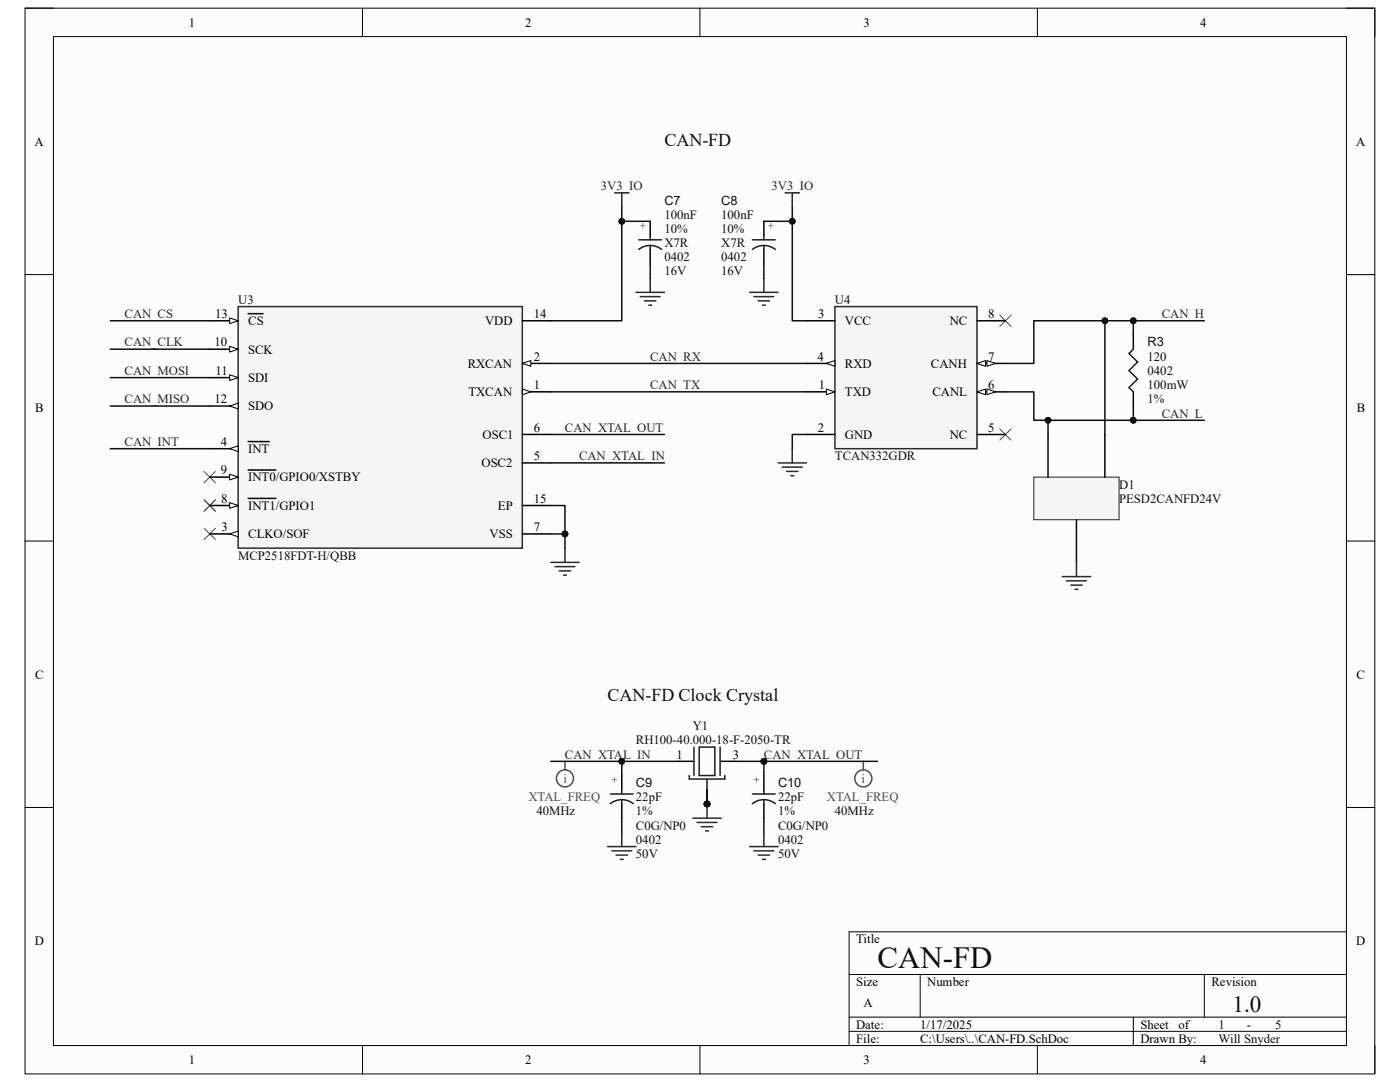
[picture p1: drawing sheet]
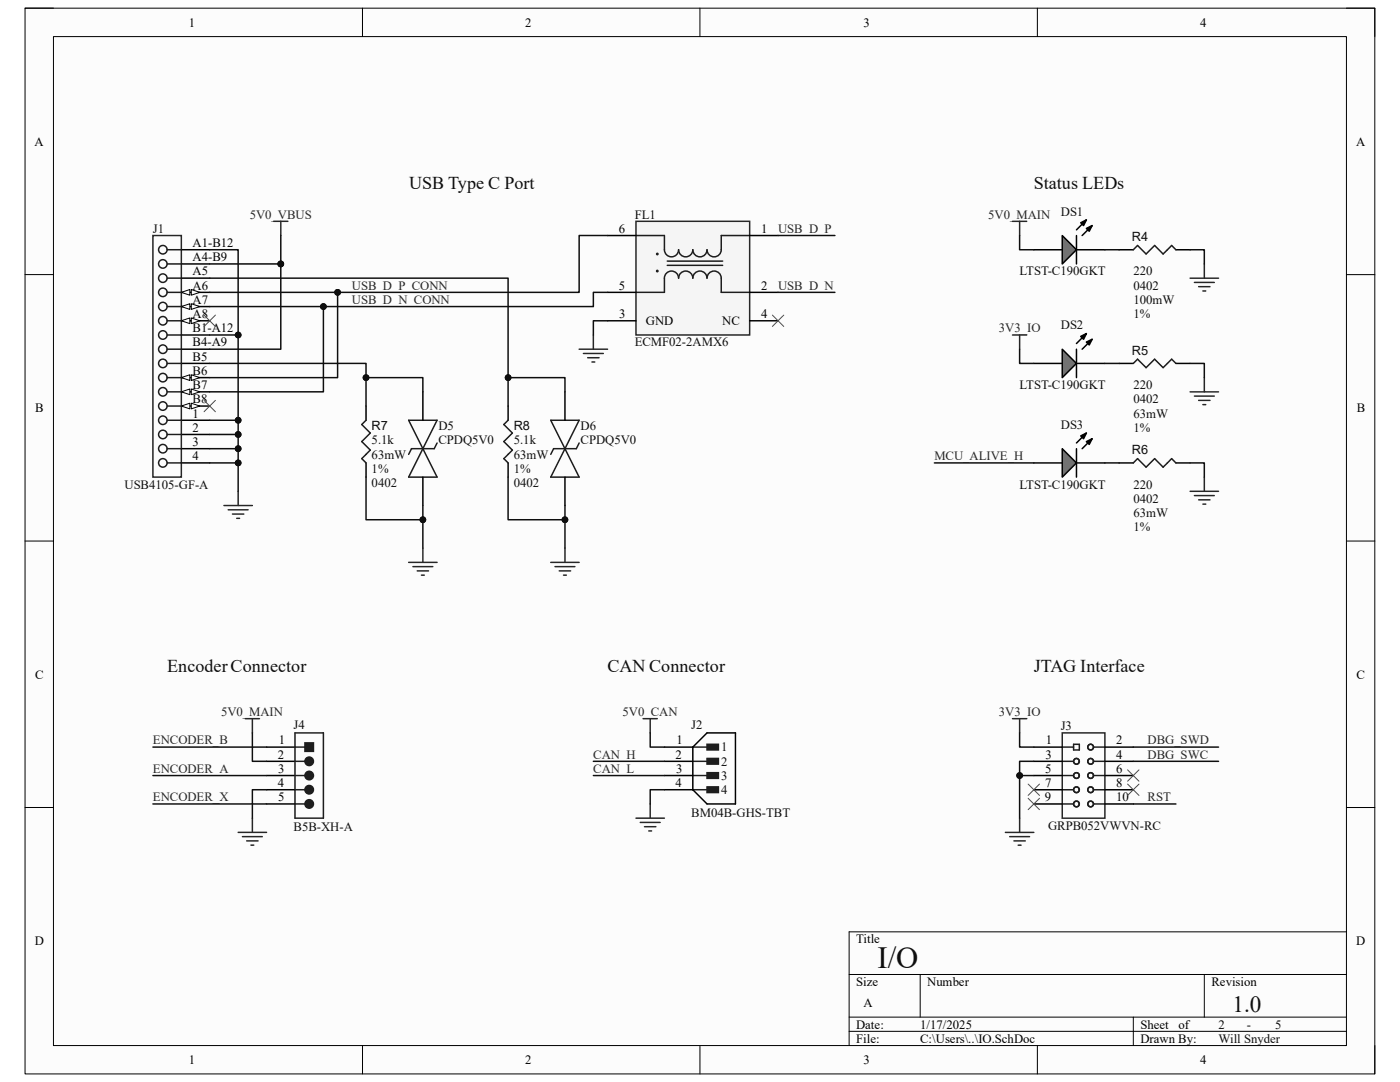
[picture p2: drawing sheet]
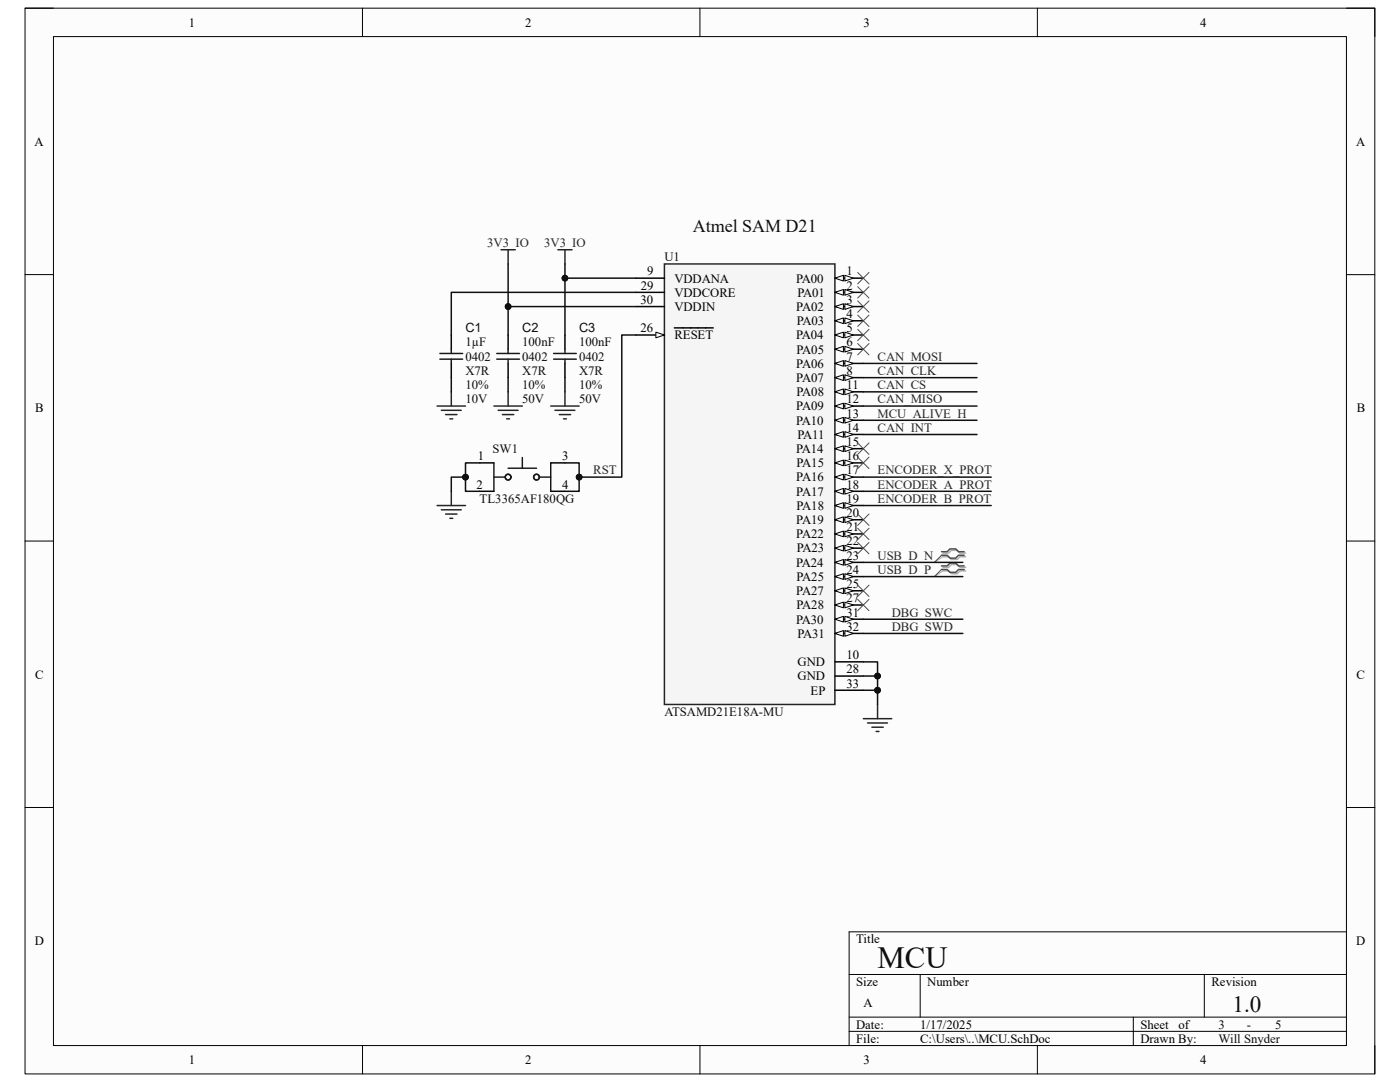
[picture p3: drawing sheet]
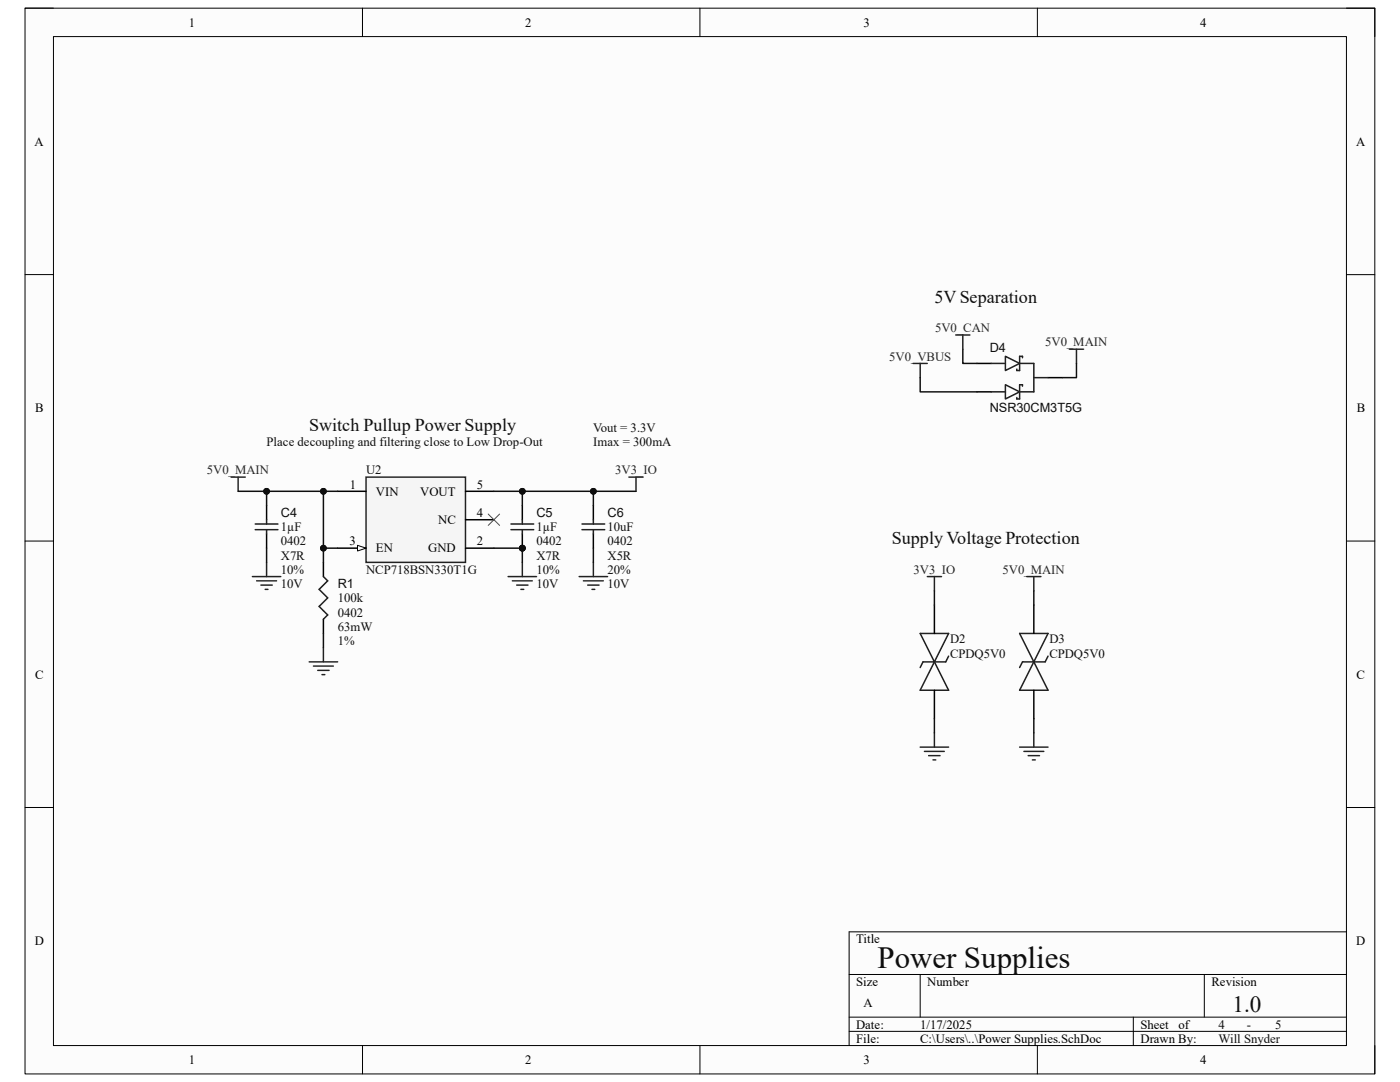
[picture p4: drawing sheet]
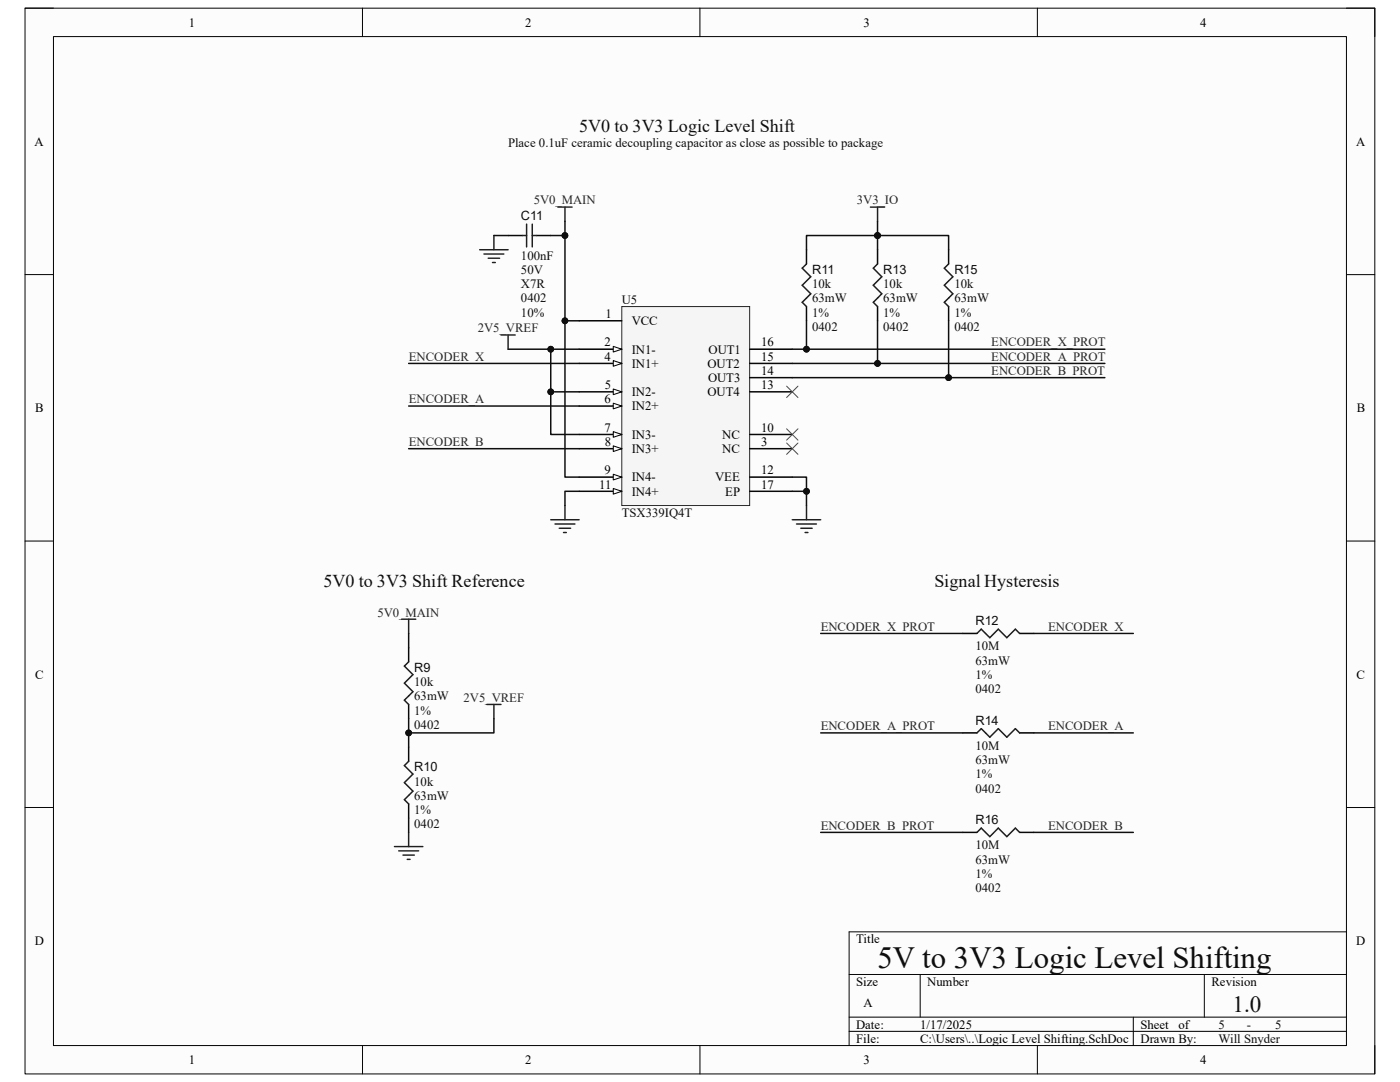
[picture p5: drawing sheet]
# Altium project AMT103 Encoder Interface.PrjPcb
5 sheets, 47 parts. Net scope: global (net labels, ports and power ports of the same name join across sheets).
Board file: AMT103 Encoder Interface.PcbDoc
Sheets:
  CAN-FD.SchDoc
  IO.SchDoc
  MCU.SchDoc
  Power Supplies.SchDoc
  Logic Level Shifting.SchDoc

## Sheet CAN-FD.SchDoc
size A; Engineer: Will Snyder; Revision: 1.0; SheetNumber: 1; SheetTotal: 5; DocumentTitle: CAN-FD

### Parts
C7  value 100nF  Tolerance: 10%  Capacitor Type: X7R  Case/Package: 0402  Voltage Rating: 16V  [CAPC1005X56X25LL10T15]  (hidden comment: Capacitor 0.1 uF +/- 5% 16 V 0402)
C8  value 100nF  Tolerance: 10%  Capacitor Type: X7R  Case/Package: 0402  Voltage Rating: 16V  [CAPC1005X56X25LL10T15]  (hidden comment: Capacitor 0.1 uF +/- 5% 16 V 0402)
C9  value 22pF  Tolerance: 1%  Capacitor Type: C0G/NP0  Case/Package: 0402  Voltage Rating: 50V  [CAPC1005X56X25LL10T15]  (hidden comment: Capacitor 0.1 uF +/- 5% 16 V 0402)
C10  value 22pF  Tolerance: 1%  Capacitor Type: C0G/NP0  Case/Package: 0402  Voltage Rating: 50V  [CAPC1005X56X25LL10T15]  (hidden comment: Capacitor 0.1 uF +/- 5% 16 V 0402)
D1  PESD2CANFD24V  [SOT95P230X110-3N]
R3  value 120  Case/Package: 0402  Power: 100mW  Tolerance: 1%  [FP-ERJ2RK-IPC_B]  (hidden comment: ERJ-2RKF3002X)
U3  MCP2518FDT-H/QBB  [FP-C04-21361-IPC_A]
U4  TCAN332GDR  [Copy of SOIC127P599X175-8N]
Y1  RH100-40.000-18-F-2050-TR  [XTAL_RH100-40.000-18-F-2050-TR]

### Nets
3V3_IO: C7.1 C8.1 U3.14(VDD) U4.3(VCC)
GND: C7.2 C8.2 C9.2 C10.2 D1.3(CC) U3.7(VSS) U3.15(EP) U4.2(GND) Y1.2(GND) Y1.4(GND)
CAN_CLK: U3.10(SCK)
CAN_CS: U3.13(~{CS})
CAN_H: D1.1(K1) R3.1 U4.7(CANH)
CAN_INT: U3.4(~{INT})
CAN_L: D1.2(K2) R3.2 U4.6(CANL)
CAN_MISO: U3.12(SDO)
CAN_MOSI: U3.11(SDI)
CAN_RX: U3.2(RXCAN) U4.4(RXD)
CAN_TX: U3.1(TXCAN) U4.1(TXD)
CAN_XTAL_IN: C9.1 U3.5(OSC2) Y1.1
CAN_XTAL_OUT: C10.1 U3.6(OSC1) Y1.3

Not connected (* = marked no-connect by the designer): U3 3(CLKO/SOF)* 8(~{INT1}/GPIO1)* 9(~{INT0}/GPIO0/XSTBY)*; U4 5(NC)* 8(NC)*

### Layout directives
Frequency: 40MHz: CAN_XTAL_IN, CAN_XTAL_OUT

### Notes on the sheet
- CAN-FD
- CAN-FD Clock Crystal
- -

## Sheet IO.SchDoc
size A; Engineer: Will Snyder; Revision: 1.0; SheetNumber: 2; SheetTotal: 5; DocumentTitle: I/O

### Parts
D5  CPDQ5V0  [MBTB-D-SOD-923F-IMP-0402]
D6  CPDQ5V0  [MBTB-D-SOD-923F-IMP-0402]
DS1  LTST-C190GKT  [LTST-C190GKT_V]
DS2  LTST-C190GKT  [LTST-C190GKT_V]
DS3  LTST-C190GKT  [LTST-C190GKT_V]
FL1  ECMF02-2AMX6  [FP-QFN-6L-IPC_A]
J1  USB4105-GF-A  [FP-USB4105-GF-A-MFG]
J2  BM04B-GHS-TBT  [FP-BM04B-GHS-TBT_LF_SN-MFG]
J3  GRPB052VWVN-RC  [SULLINS_GRPB052VWVN-RC]
J4  B5B-XH-A  [JST_B5B-XH-A]
R4  value 220  Case/Package: 0402  Tolerance: 1%  Power: 100mW  [RESC1005X40X25NL05T05]  (hidden comment: ERJ-2RKF1430X)
R5  value 220  Tolerance: 1%  Power: 63mW  Case/Package: 0402  [RESC1005X40X25NL05T05]  (hidden comment: CRCW040259R0FKED)
R6  value 220  Tolerance: 1%  Power: 63mW  Case/Package: 0402  [RESC1005X40X25NL05T05]  (hidden comment: CRCW040259R0FKED)
R7  value 5.1k  Power: 63mW  Tolerance: 1%  Case/Package: 0402  [RESC1005X40X25NL05T05]  (hidden comment: MCS04020C5101FE000)
R8  value 5.1k  Power: 63mW  Tolerance: 1%  Case/Package: 0402  [RESC1005X40X25NL05T05]  (hidden comment: MCS04020C5101FE000)

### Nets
3V3_IO: DS2.1(A) J3.1
5V0_CAN: J2.1
5V0_MAIN: DS1.1(A) J4.2
5V0_VBUS: J1.A4-B9(VBUS) J1.B4-A9(VBUS)
GND: D5.2(A) D6.2(A) FL1.3(GND) J1.1(MNT_1) J1.2(MNT_2) J1.3(MNT_3) J1.4(MNT_4) J1.A1-B12(GND) J1.B1-A12(GND) J2.4 J3.3 J3.5 J4.4 R4.2 R5.2 R6.2 R7.2 R8.2
CAN_H: J2.2
CAN_L: J2.3
DBG_SWC: J3.4
DBG_SWD: J3.2
ENCODER_A: J4.3
ENCODER_B: J4.1
ENCODER_X: J4.5
MCU_ALIVE_H: DS3.1(A)
RST: J3.10
USB_D_N: FL1.2(D-)
USB_D_N_CONN: FL1.5(D-) J1.A7(Dn1) J1.B7(Dn2)
USB_D_P: FL1.1(D+)
USB_D_P_CONN: FL1.6(D+) J1.A6(Dp1) J1.B6(Dp2)
NetD5_1: D5.1(K) J1.B5(CC2) R7.1
NetD6_1: D6.1(K) J1.A5(CC1) R8.1
NetDS1_2: DS1.2(K) R4.1
NetDS2_2: DS2.2(K) R5.1
NetDS3_2: DS3.2(K) R6.1

Not connected (* = marked no-connect by the designer): FL1 4(NC)*; J1 A8(SBU1)* B8(SBU2)*; J3 6* 7* 8* 9*

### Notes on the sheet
- USB Type C Port
- Status LEDs
- Encoder Connector
- CAN Connector
- JTAG Interface
- -

## Sheet MCU.SchDoc
size A; Engineer: Will Snyder; Revision: 1.0; SheetNumber: 3; SheetTotal: 5; DocumentTitle: MCU

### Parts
C1  value 1µF  Case/Package: 0402  Voltage Rating: 10V  Capacitor Type: X7R  Tolerance: 10%  [CAPC1005X55X30NL05T10]  (hidden comment: GRM155Z71A105KE01D)
C2  value 100nF  Voltage Rating: 50V  Capacitor Type: X7R  Case/Package: 0402  Tolerance: 10%  [CAPC1005X55X30NL05T10]  (hidden comment: 04025C104KAT4A)
C3  value 100nF  Voltage Rating: 50V  Capacitor Type: X7R  Case/Package: 0402  Tolerance: 10%  [CAPC1005X55X30NL05T10]  (hidden comment: 04025C104KAT4A)
SW1  TL3365AF180QG  [SW_TL3365AF180QG]
U1  ATSAMD21E18A-MU  [FP-PG-IPC_A]

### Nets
3V3_IO: C2.1 C3.1 U1.9(VDDANA) U1.30(VDDIN)
GND: C1.2 C2.2 C3.2 SW1.1 SW1.2 U1.10(GND) U1.28(GND) U1.33(EP)
CAN_CLK: U1.8(PA07)
CAN_CS: U1.11(PA08)
CAN_INT: U1.14(PA11)
CAN_MISO: U1.12(PA09)
CAN_MOSI: U1.7(PA06)
DBG_SWC: U1.31(PA30)
DBG_SWD: U1.32(PA31)
ENCODER_A_PROT: U1.18(PA17)
ENCODER_B_PROT: U1.19(PA18)
ENCODER_X_PROT: U1.17(PA16)
MCU_ALIVE_H: U1.13(PA10)
RST: SW1.3 SW1.4 U1.26(~{RESET})
USB_D_N: U1.23(PA24)
USB_D_P: U1.24(PA25)
NetC1_1: C1.1 U1.29(VDDCORE)

Not connected (* = marked no-connect by the designer): U1 1(PA00)* 2(PA01)* 3(PA02)* 4(PA03)* 5(PA04)* 6(PA05)* 15(PA14)* 16(PA15)* 20(PA19)* 21(PA22)* 22(PA23)* 25(PA27)* 27(PA28)*

### Layout directives
differential pair: USB_D_N, USB_D_P

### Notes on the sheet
- (near U1) Atmel SAM D21
- -

## Sheet Power Supplies.SchDoc
size A; Engineer: Will Snyder; Revision: 1.0; SheetNumber: 4; SheetTotal: 5; DocumentTitle: Power Supplies

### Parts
C4  value 1µF  Case/Package: 0402  Voltage Rating: 10V  Capacitor Type: X7R  Tolerance: 10%  [CAPC1005X55X30NL05T10]  (hidden comment: GRM155Z71A105KE01D)
C5  value 1µF  Case/Package: 0402  Voltage Rating: 10V  Capacitor Type: X7R  Tolerance: 10%  [CAPC1005X55X30NL05T10]  (hidden comment: GRM155Z71A105KE01D)
C6  value 10uF  Capacitor Type: X5R  Voltage Rating: 10V  Tolerance: 20%  Case/Package: 0402  [CAPC1005X55X30NL05T10]  (hidden comment: GRM155R61A106ME11J)
D2  CPDQ5V0  [MBTB-D-SOD-923F-IMP-0402]
D3  CPDQ5V0  [MBTB-D-SOD-923F-IMP-0402]
D4  NSR30CM3T5G  [ONSC-SOT-723-3-631AA-01_C_V]
R1  value 100k  Power: 63mW  Case/Package: 0402  Tolerance: 1%  [RESC0402(1005)_L]  (hidden comment: 100KR2F)
U2  NCP718BSN330T1G  [SOT95P280X100-5N]

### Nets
3V3_IO: C5.1 C6.1 D2.1(K) U2.5(VOUT)
5V0_CAN: D4.1(A1)
5V0_MAIN: C4.1 D3.1(K) D4.3(K) R1.1 U2.1(VIN) U2.3(EN)
5V0_VBUS: D4.2(A2)
GND: C4.2 C5.2 C6.2 D2.2(A) D3.2(A) R1.2 U2.2(GND)

Not connected (* = marked no-connect by the designer): U2 4(NC)*

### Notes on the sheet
- 5V Separation
- (near U2) Place decoupling and filtering close to Low Drop-Out
- Switch Pullup Power Supply
- Vout = 3.3V
- Imax = 300mA
- Supply Voltage Protection
- -

## Sheet Logic Level Shifting.SchDoc
size A; Engineer: Will Snyder; Revision: 1.0; SheetNumber: 5; SheetTotal: 5; DocumentTitle: 5V to 3V3 Logic Level Shifting

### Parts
C11  value 100nF  Voltage Rating: 50V  Capacitor Type: X7R  Case/Package: 0402  Tolerance: 10%  [CAPC1005X55X30NL05T10]  (hidden comment: 04025C104KAT4A)
R9  value 10k  Power: 63mW  Tolerance: 1%  Case/Package: 0402  [RESC1005X40X25NL05T05]  (hidden comment: MCS04020C5101FE000)
R10  value 10k  Power: 63mW  Tolerance: 1%  Case/Package: 0402  [RESC1005X40X25NL05T05]  (hidden comment: MCS04020C5101FE000)
R11  value 10k  Power: 63mW  Tolerance: 1%  Case/Package: 0402  [RESC1005X40X25NL05T05]  (hidden comment: MCS04020C5101FE000)
R12  value 10M  Power: 63mW  Tolerance: 1%  Case/Package: 0402  [RESC1005X40X25NL05T05]  (hidden comment: MCS04020C5101FE000)
R13  value 10k  Power: 63mW  Tolerance: 1%  Case/Package: 0402  [RESC1005X40X25NL05T05]  (hidden comment: MCS04020C5101FE000)
R14  value 10M  Power: 63mW  Tolerance: 1%  Case/Package: 0402  [RESC1005X40X25NL05T05]  (hidden comment: MCS04020C5101FE000)
R15  value 10k  Power: 63mW  Tolerance: 1%  Case/Package: 0402  [RESC1005X40X25NL05T05]  (hidden comment: MCS04020C5101FE000)
R16  value 10M  Power: 63mW  Tolerance: 1%  Case/Package: 0402  [RESC1005X40X25NL05T05]  (hidden comment: MCS04020C5101FE000)
U5  TSX339IQ4T  [QFN50P300X300X100-16N]

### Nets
2V5_VREF: R9.2 R10.1 U5.2(IN1-) U5.5(IN2-) U5.7(IN3-)
3V3_IO: R11.1 R13.1 R15.1
5V0_MAIN: C11.1 R9.1 U5.1(VCC) U5.9(IN4-)
GND: C11.2 R10.2 U5.11(IN4+) U5.12(VEE) U5.17(EP)
ENCODER_A: R14.1 U5.6(IN2+)
ENCODER_A_PROT: R13.2 R14.2 U5.15(OUT2)
ENCODER_B: R16.1 U5.8(IN3+)
ENCODER_B_PROT: R15.2 R16.2 U5.14(OUT3)
ENCODER_X: R12.1 U5.4(IN1+)
ENCODER_X_PROT: R11.2 R12.2 U5.16(OUT1)

Not connected (* = marked no-connect by the designer): U5 3(NC)* 10(NC)* 13(OUT4)*

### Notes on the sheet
- Place 0.1uF ceramic decoupling capacitor as close as possible to package
- 5V0 to 3V3 Logic Level Shift
- 5V0 to 3V3 Shift Reference
- (near R12) Signal Hysteresis
- -

## Nets that join several sheets
3V3_IO: CAN-FD (C7.1 C8.1 U3.14 U4.3), IO (DS2.1 J3.1), MCU (C2.1 C3.1 U1.9 U1.30), Power Supplies (C5.1 C6.1 D2.1 U2.5), Logic Level Shifting (R11.1 R13.1 R15.1)
5V0_CAN: IO (J2.1), Power Supplies (D4.1)
5V0_MAIN: IO (DS1.1 J4.2), Power Supplies (6 pins), Logic Level Shifting (C11.1 R9.1 U5.1 U5.9)
5V0_VBUS: IO (J1.A4-B9 J1.B4-A9), Power Supplies (D4.2)
GND: CAN-FD (10 pins), IO (18 pins), MCU (8 pins), Power Supplies (7 pins), Logic Level Shifting (5 pins)
CAN_CLK: CAN-FD (U3.10), MCU (U1.8)
CAN_CS: CAN-FD (U3.13), MCU (U1.11)
CAN_H: CAN-FD (D1.1 R3.1 U4.7), IO (J2.2)
CAN_INT: CAN-FD (U3.4), MCU (U1.14)
CAN_L: CAN-FD (D1.2 R3.2 U4.6), IO (J2.3)
CAN_MISO: CAN-FD (U3.12), MCU (U1.12)
CAN_MOSI: CAN-FD (U3.11), MCU (U1.7)
DBG_SWC: IO (J3.4), MCU (U1.31)
DBG_SWD: IO (J3.2), MCU (U1.32)
ENCODER_A: IO (J4.3), Logic Level Shifting (R14.1 U5.6)
ENCODER_A_PROT: MCU (U1.18), Logic Level Shifting (R13.2 R14.2 U5.15)
ENCODER_B: IO (J4.1), Logic Level Shifting (R16.1 U5.8)
ENCODER_B_PROT: MCU (U1.19), Logic Level Shifting (R15.2 R16.2 U5.14)
ENCODER_X: IO (J4.5), Logic Level Shifting (R12.1 U5.4)
ENCODER_X_PROT: MCU (U1.17), Logic Level Shifting (R11.2 R12.2 U5.16)
MCU_ALIVE_H: IO (DS3.1), MCU (U1.13)
RST: IO (J3.10), MCU (SW1.3 SW1.4 U1.26)
USB_D_N: IO (FL1.2), MCU (U1.23)
USB_D_P: IO (FL1.1), MCU (U1.24)
